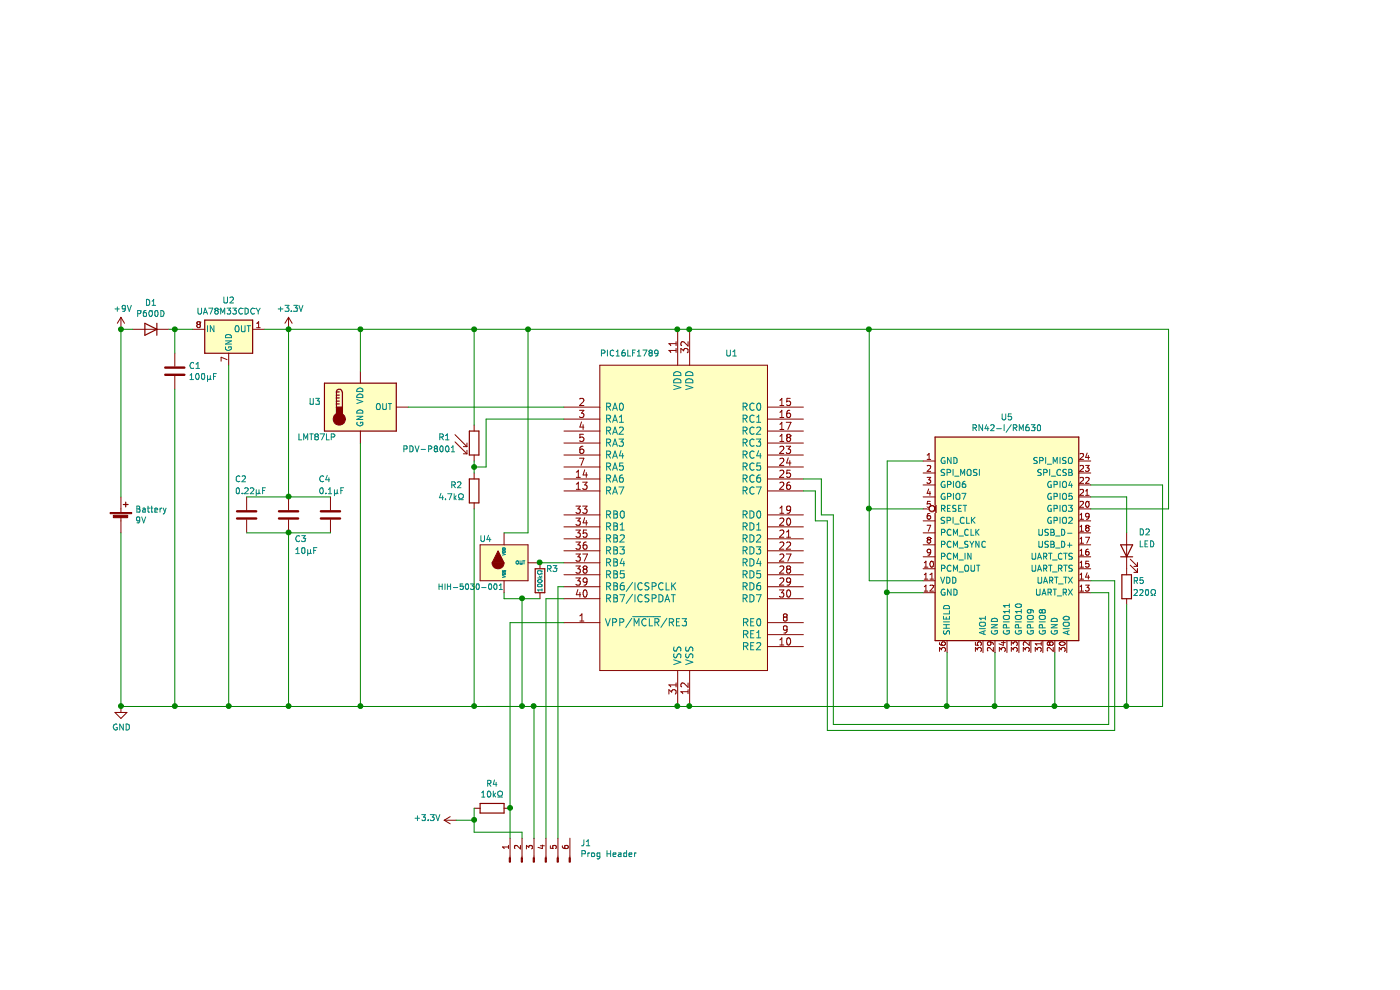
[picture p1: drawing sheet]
EESchema Schematic File Version 4
EELAYER 30 0
EELAYER END
$Descr A4 11693 8268
encoding utf-8
Sheet 1 1
Title ""
Date ""
Rev ""
Comp ""
Comment1 ""
Comment2 ""
Comment3 ""
Comment4 ""
$EndDescr
$Comp
L Projet_schematics-rescue:PIC16LF1789-pic16lf1789 U1
U 1 1
P 5400 4200
F 0 "U1" H 5800 5450 50  0000 C CNN
F 1 "PIC16LF1789" H 4950 5450 50  0000 C CNN
F 2 "" H 5400 4200 50  0001 C CNN
F 3 "" H 5400 4200 50  0001 C CNN
	1    5400 4200
	1    0    0    -1  
$EndComp
$Comp
L Device:Battery_Cell Battery
U 1 1
P 700 4350
F 0 "Battery" H 818 4446 50  0000 L CNN
F 1 "9V" H 818 4355 50  0000 L CNN
F 2 "" V 700 4410 50  0001 C CNN
F 3 "~" V 700 4410 50  0001 C CNN
	1    700  4350
	1    0    0    -1  
$EndComp
$Comp
L Device:C C1
U 1 1
P 1150 3100
F 0 "C1" H 1265 3146 50  0000 L CNN
F 1 "100µF" H 1265 3055 50  0000 L CNN
F 2 "" H 1188 2950 50  0001 C CNN
F 3 "~" H 1150 3100 50  0001 C CNN
	1    1150 3100
	1    0    0    -1  
$EndComp
$Comp
L Projet_schematics-rescue:L78L33_SO8-Regulator_Linear U2
U 1 1
P 1600 2750
F 0 "U2" H 1600 2992 50  0000 C CNN
F 1 "UA78M33CDCY" H 1600 2901 50  0000 C CNN
F 2 "Package_SO:SOIC-8_3.9x4.9mm_P1.27mm" H 1700 2950 50  0001 C CIN
F 3 "http://www.st.com/content/ccc/resource/technical/document/datasheet/15/55/e5/aa/23/5b/43/fd/CD00000446.pdf/files/CD00000446.pdf/jcr:content/translations/en.CD00000446.pdf" H 1800 2750 50  0001 C CNN
	1    1600 2750
	1    0    0    -1  
$EndComp
$Comp
L Device:C C2
U 1 1
P 1750 4300
F 0 "C2" H 1650 4600 50  0000 L CNN
F 1 "0.22µF" H 1650 4500 50  0000 L CNN
F 2 "" H 1788 4150 50  0001 C CNN
F 3 "~" H 1750 4300 50  0001 C CNN
	1    1750 4300
	1    0    0    -1  
$EndComp
$Comp
L Project:LMT87LP U3
U 1 1
P 2700 3400
F 0 "U3" H 2371 3446 50  0000 R CNN
F 1 "LMT87LP" H 2500 3150 50  0000 R CNN
F 2 "Package_TO_SOT_SMD:SOT-353_SC-70-5" H 2700 3000 50  0001 C CNN
F 3 "http://www.ti.com/lit/ds/symlink/lmt87-q1.pdf" H 2700 3400 50  0001 C CNN
	1    2700 3400
	1    0    0    -1  
$EndComp
$Comp
L Project:HIH-5030-001 U4
U 1 1
P 3900 4700
F 0 "U4" H 3800 4900 50  0000 R CNN
F 1 "HIH-5030-001" H 3900 4500 47  0000 R CNN
F 2 "" H 3900 4700 50  0001 C CNN
F 3 "" H 3900 4700 50  0001 C CNN
	1    3900 4700
	1    0    0    -1  
$EndComp
$Comp
L Device:D D1
U 1 1
P 950 2750
F 0 "D1" H 950 2533 50  0000 C CNN
F 1 "P600D" H 950 2624 50  0000 C CNN
F 2 "" H 950 2750 50  0001 C CNN
F 3 "~" H 950 2750 50  0001 C CNN
	1    950  2750
	-1   0    0    1   
$EndComp
Wire Wire Line
	700  4150 700  2750
Wire Wire Line
	700  2750 800  2750
Wire Wire Line
	1100 2750 1150 2750
Wire Wire Line
	1150 2750 1150 2950
Connection ~ 1150 2750
Wire Wire Line
	1150 2750 1300 2750
Wire Wire Line
	700  4450 700  5900
Wire Wire Line
	700  5900 1150 5900
Wire Wire Line
	1150 3250 1150 5900
Connection ~ 1150 5900
Wire Wire Line
	1150 5900 1600 5900
Wire Wire Line
	1600 3050 1600 5900
Connection ~ 1600 5900
Wire Wire Line
	2700 2750 2700 3100
Connection ~ 2700 2750
Wire Wire Line
	2700 3700 2700 5900
Connection ~ 2700 5900
Wire Wire Line
	3100 3400 4400 3400
Wire Wire Line
	5350 5900 5450 5900
Connection ~ 5350 5900
Connection ~ 5450 5900
Wire Wire Line
	5350 2750 5450 2750
Connection ~ 5350 2750
Connection ~ 5450 2750
Wire Wire Line
	8000 5450 8000 5900
Connection ~ 8000 5900
Wire Wire Line
	8000 5900 8500 5900
Wire Wire Line
	6950 4850 7400 4850
Wire Wire Line
	7400 3850 7100 3850
Wire Wire Line
	6950 2750 9450 2750
Wire Wire Line
	9450 2750 9450 4250
Connection ~ 6950 2750
Wire Wire Line
	6950 2750 6950 4250
Connection ~ 7100 5900
Wire Wire Line
	7100 5900 7600 5900
Wire Wire Line
	8500 5900 8500 5450
$Comp
L RF_Bluetooth:RN42 U5
U 1 1
P 8100 4550
F 0 "U5" H 8100 5617 50  0000 C CNN
F 1 "RN42-I/RM630" H 8100 5526 50  0000 C CNN
F 2 "RF_Module:RN42" H 8050 5400 50  0001 C CNN
F 3 "http://ww1.microchip.com/downloads/en/DeviceDoc/rn-42-ds-v2.32r.pdf" H 8100 3750 50  0001 C CNN
	1    8100 4550
	1    0    0    -1  
$EndComp
Wire Wire Line
	7100 4950 7400 4950
Connection ~ 7100 4950
Wire Wire Line
	7100 4950 7100 5900
Wire Wire Line
	7400 4250 6950 4250
Connection ~ 6950 4250
Wire Wire Line
	6950 4250 6950 4850
Wire Wire Line
	7600 5450 7600 5900
Connection ~ 7600 5900
Wire Wire Line
	7600 5900 8000 5900
Connection ~ 8500 5900
Connection ~ 4100 2750
Wire Wire Line
	4100 2750 5350 2750
$Comp
L Device:R R2
U 1 1
P 3650 4100
F 0 "R2" H 3450 4150 50  0000 L CNN
F 1 "4.7kΩ" H 3350 4050 50  0000 L CNN
F 2 "" V 3580 4100 50  0001 C CNN
F 3 "~" H 3650 4100 50  0001 C CNN
	1    3650 4100
	1    0    0    -1  
$EndComp
Wire Wire Line
	2700 5900 3650 5900
Wire Wire Line
	2700 2750 3650 2750
Wire Wire Line
	3650 3550 3650 2750
Connection ~ 3650 2750
Wire Wire Line
	3650 4250 3650 5900
Connection ~ 3650 5900
$Comp
L Device:C C3
U 1 1
P 2100 4300
F 0 "C3" H 2150 4100 50  0000 L CNN
F 1 "10µF" H 2150 4000 50  0000 L CNN
F 2 "" H 2138 4150 50  0001 C CNN
F 3 "~" H 2100 4300 50  0001 C CNN
	1    2100 4300
	1    0    0    -1  
$EndComp
$Comp
L Device:C C4
U 1 1
P 2450 4300
F 0 "C4" H 2350 4600 50  0000 L CNN
F 1 "0.1µF" H 2350 4500 50  0000 L CNN
F 2 "" H 2488 4150 50  0001 C CNN
F 3 "~" H 2450 4300 50  0001 C CNN
	1    2450 4300
	1    0    0    -1  
$EndComp
Wire Wire Line
	1600 5900 2100 5900
Wire Wire Line
	1900 2750 2100 2750
Wire Wire Line
	1750 4150 2100 4150
Connection ~ 2100 4150
Wire Wire Line
	2100 4150 2450 4150
Wire Wire Line
	2450 4450 2100 4450
Connection ~ 2100 4450
Wire Wire Line
	2100 4450 1750 4450
Wire Wire Line
	2100 4450 2100 5900
Connection ~ 2100 5900
Wire Wire Line
	2100 5900 2700 5900
Wire Wire Line
	2100 4150 2100 2750
Connection ~ 2100 2750
Wire Wire Line
	2100 2750 2700 2750
Wire Wire Line
	8950 6050 8950 4950
Wire Wire Line
	8950 4950 8800 4950
Wire Wire Line
	9000 6100 9000 4850
Wire Wire Line
	9000 4850 8800 4850
Wire Wire Line
	6400 4100 6500 4100
Wire Wire Line
	6400 4000 6550 4000
Wire Wire Line
	6550 4000 6550 4300
Wire Wire Line
	6550 4300 6650 4300
Wire Wire Line
	6650 4300 6650 6050
Wire Wire Line
	6500 4100 6500 4350
Wire Wire Line
	6500 4350 6600 4350
Wire Wire Line
	6600 4350 6600 6100
$Comp
L power:GND #PWR?
U 1 1
P 700 5900
F 0 "#PWR?" H 700 5650 50  0001 C CNN
F 1 "GND" H 705 5727 50  0000 C CNN
F 2 "" H 700 5900 50  0001 C CNN
F 3 "" H 700 5900 50  0001 C CNN
	1    700  5900
	1    0    0    -1  
$EndComp
Connection ~ 700  5900
$Comp
L power:+9V #PWR?
U 1 1
P 700 2750
F 0 "#PWR?" H 700 2600 50  0001 C CNN
F 1 "+9V" H 715 2923 50  0000 C CNN
F 2 "" H 700 2750 50  0001 C CNN
F 3 "" H 700 2750 50  0001 C CNN
	1    700  2750
	1    0    0    -1  
$EndComp
Connection ~ 700  2750
$Comp
L power:+3.3V #PWR?
U 1 1
P 2100 2750
F 0 "#PWR?" H 2100 2600 50  0001 C CNN
F 1 "+3.3V" H 2115 2923 50  0000 C CNN
F 2 "" H 2100 2750 50  0001 C CNN
F 3 "" H 2100 2750 50  0001 C CNN
	1    2100 2750
	1    0    0    -1  
$EndComp
Wire Wire Line
	4350 4900 4400 4900
Wire Wire Line
	4400 5000 4250 5000
Wire Wire Line
	4100 4450 3900 4450
Wire Wire Line
	4100 2750 4100 4450
$Comp
L Device:R R3
U 1 1
P 4200 4850
F 0 "R3" H 4250 4950 50  0000 L CNN
F 1 "100kΩ" V 4200 4750 39  0000 L CNN
F 2 "" V 4130 4850 50  0001 C CNN
F 3 "~" H 4200 4850 50  0001 C CNN
	1    4200 4850
	1    0    0    -1  
$EndComp
Wire Wire Line
	4200 4700 4400 4700
Connection ~ 4200 4700
Wire Wire Line
	3900 4950 3900 5000
$Comp
L Device:R_PHOTO R1
U 1 1
P 3650 3700
F 0 "R1" H 3350 3750 50  0000 L CNN
F 1 "PDV-P8001" H 3050 3650 50  0000 L CNN
F 2 "" V 3700 3450 50  0001 L CNN
F 3 "~" H 3650 3650 50  0001 C CNN
	1    3650 3700
	1    0    0    -1  
$EndComp
Wire Wire Line
	3650 3850 3650 3900
Wire Wire Line
	3650 3900 3750 3900
Wire Wire Line
	3750 3900 3750 3500
Wire Wire Line
	3750 3500 4400 3500
Connection ~ 3650 3900
Wire Wire Line
	3650 3900 3650 3950
Wire Wire Line
	3900 5000 4050 5000
Wire Wire Line
	4050 5000 4050 5900
Connection ~ 4050 5000
Wire Wire Line
	4050 5000 4200 5000
Connection ~ 4050 5900
Wire Wire Line
	4050 5900 4150 5900
Wire Wire Line
	4150 5900 5350 5900
Connection ~ 4150 5900
Wire Wire Line
	4400 5200 3950 5200
Wire Wire Line
	4150 7000 4150 5900
Wire Wire Line
	3950 5200 3950 6750
Wire Wire Line
	3650 6850 3650 6750
Connection ~ 3650 6850
Wire Wire Line
	3650 6850 3500 6850
Wire Wire Line
	3650 6950 3650 6850
Wire Wire Line
	4050 6950 3650 6950
Wire Wire Line
	4050 7000 4050 6950
Connection ~ 3950 6750
$Comp
L Device:R R4
U 1 1
P 3800 6750
F 0 "R4" V 3593 6750 50  0000 C CNN
F 1 "10kΩ" V 3684 6750 50  0000 C CNN
F 2 "" V 3730 6750 50  0001 C CNN
F 3 "~" H 3800 6750 50  0001 C CNN
	1    3800 6750
	0    1    1    0   
$EndComp
Wire Wire Line
	3950 7000 3950 6750
$Comp
L power:+3.3V #PWR?
U 1 1
P 3500 6850
F 0 "#PWR?" H 3500 6700 50  0001 C CNN
F 1 "+3.3V" V 3515 6978 50  0000 L CNN
F 2 "" H 3500 6850 50  0001 C CNN
F 3 "" H 3500 6850 50  0001 C CNN
	1    3500 6850
	0    -1   -1   0   
$EndComp
Wire Wire Line
	4250 5000 4250 7000
Wire Wire Line
	4350 7000 4350 4900
$Comp
L Connector:Conn_01x06_Male J1
U 1 1
P 4150 7200
F 0 "J1" V 4304 6812 50  0000 R CNN
F 1 "Prog Header" V 4213 6812 50  0000 R CNN
F 2 "" H 4150 7200 50  0001 C CNN
F 3 "~" H 4150 7200 50  0001 C CNN
	1    4150 7200
	0    -1   -1   0   
$EndComp
Wire Wire Line
	7100 3850 7100 4950
Wire Wire Line
	9400 4050 9400 5900
Wire Wire Line
	8500 5900 9100 5900
Wire Wire Line
	8800 4050 9400 4050
$Comp
L Device:LED D2
U 1 1
P 9100 4600
F 0 "D2" V 9250 4500 50  0000 R CNN
F 1 "LED" V 9150 4500 50  0000 R CNN
F 2 "" H 9100 4600 50  0001 C CNN
F 3 "~" H 9100 4600 50  0001 C CNN
	1    9100 4600
	0    -1   -1   0   
$EndComp
$Comp
L Device:R R5
U 1 1
P 9100 4900
F 0 "R5" H 9150 4950 50  0000 L CNN
F 1 "220Ω" H 9150 4850 50  0000 L CNN
F 2 "" V 9030 4900 50  0001 C CNN
F 3 "~" H 9100 4900 50  0001 C CNN
	1    9100 4900
	1    0    0    -1  
$EndComp
Wire Wire Line
	8800 4250 9450 4250
Wire Wire Line
	8800 4150 9100 4150
Wire Wire Line
	9100 4150 9100 4450
Wire Wire Line
	9100 5050 9100 5900
Connection ~ 9100 5900
Wire Wire Line
	9100 5900 9400 5900
Wire Wire Line
	6600 6100 9000 6100
Wire Wire Line
	6650 6050 8950 6050
Wire Wire Line
	5450 5900 7100 5900
Wire Wire Line
	5450 2750 6950 2750
Wire Wire Line
	3750 5900 4050 5900
Wire Wire Line
	3650 2750 4100 2750
Wire Wire Line
	3650 5900 4050 5900
$EndSCHEMATC
